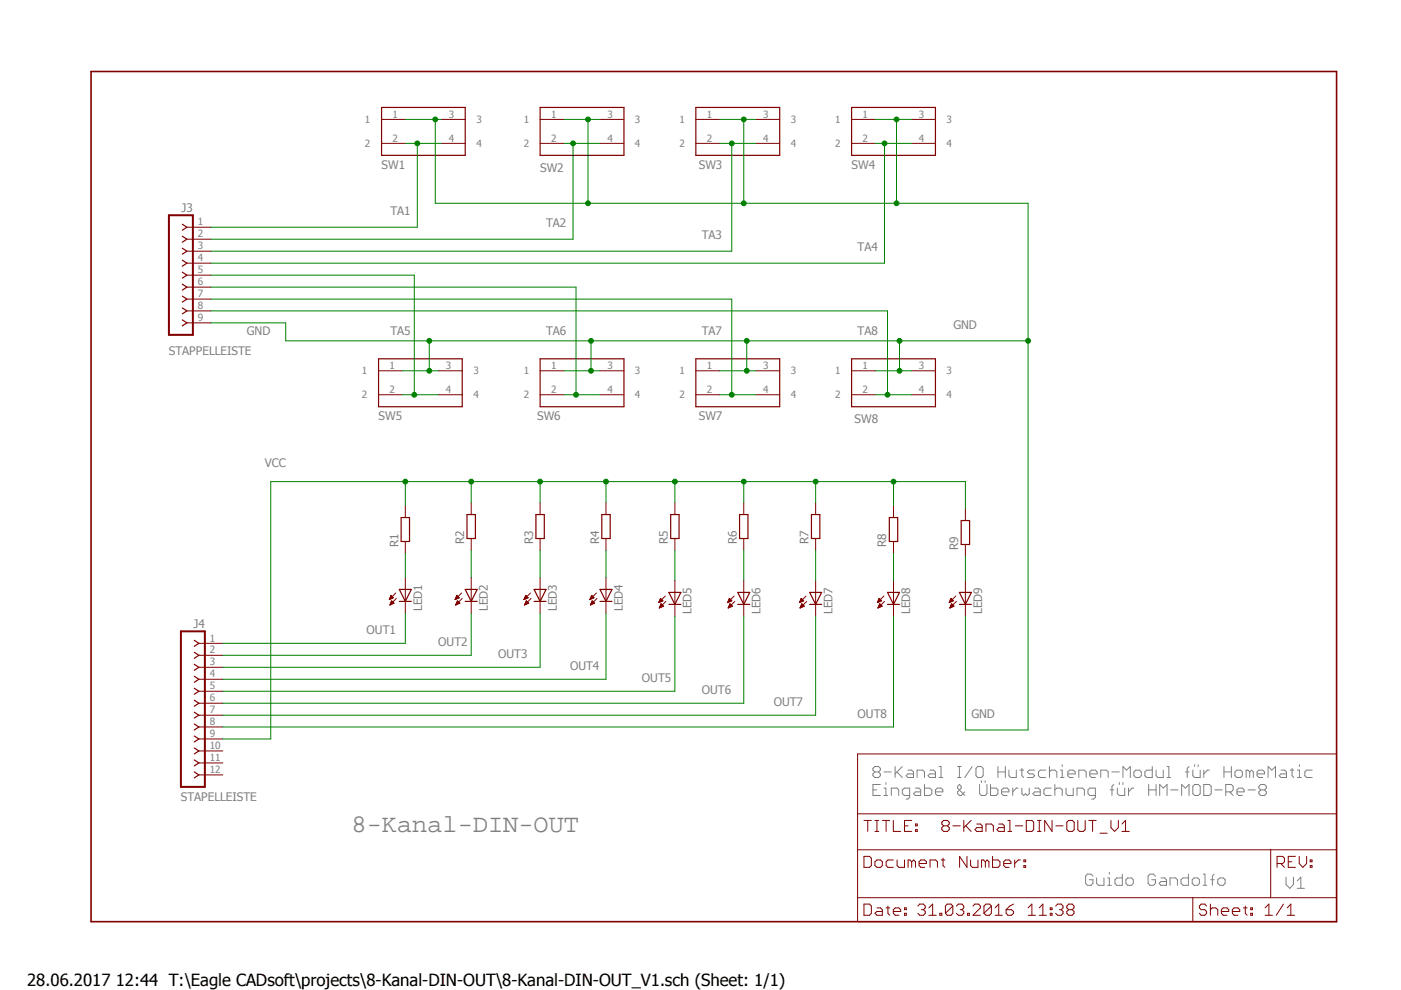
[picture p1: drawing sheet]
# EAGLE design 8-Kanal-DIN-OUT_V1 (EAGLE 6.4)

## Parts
J3  STAPPELLEISTE  F-1X09-SIP-100-40Y  [SIP-100-09-40Y]
J4  STAPELLEISTE  F-1X12-SIP-100-40Y  [SIP-100-12-40Y]
LED1  LED3MM  [LED3MM]
LED2  LED3MM  [LED3MM]
LED3  LED3MM  [LED3MM]
LED4  LED3MM  [LED3MM]
LED5  LED3MM  [LED3MM]
LED6  LED3MM  [LED3MM]
LED7  LED3MM  [LED3MM]
LED8  LED3MM  [LED3MM]
LED9  LED3MM  [LED3MM]
R1  R-EU_0207/2V  [0207/2V]
R2  R-EU_0207/2V  [0207/2V]
R3  R-EU_0207/2V  [0207/2V]
R4  R-EU_0207/2V  [0207/2V]
R5  R-EU_0207/2V  [0207/2V]
R6  R-EU_0207/2V  [0207/2V]
R7  R-EU_0207/2V  [0207/2V]
R8  R-EU_0207/2V  [0207/2V]
R9  R-EU_0207/2V  [0207/2V]
SW1  TASTER 9305  430156130936  [430156130936]
SW2  TASTER 9305  430156130936  [430156130936]
SW3  TASTER 9305  430156130936  [430156130936]
SW4  TASTER 9305  430156130936  [430156130936]
SW5  TASTER 9305  430156130936  [430156130936]
SW6  TASTER 9305  430156130936  [430156130936]
SW7  TASTER 9305  430156130936  [430156130936]
SW8  TASTER 9305  430156130936  [430156130936]

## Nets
GND: J3.9 LED9.K(C) SW1.1 SW1.3 SW2.1 SW2.3 SW3.1 SW3.3 SW4.1 SW4.3 SW5.1 SW5.3 SW6.1 SW6.3 SW7.1 SW7.3 SW8.1 SW8.3
N$3: LED1.A R1.1
N$11: LED2.A R2.1
N$13: LED3.A R3.1
N$14: LED4.A R4.1
N$15: LED5.A R5.1
N$16: LED6.A R6.1
N$17: LED7.A R7.1
N$18: LED8.A R8.1
N$19: LED9.A R9.1
OUT1: J4.1 LED1.K(C)
OUT2: J4.2 LED2.K(C)
OUT3: J4.3 LED3.K(C)
OUT4: J4.4 LED4.K(C)
OUT5: J4.5 LED5.K(C)
OUT6: J4.6 LED6.K(C)
OUT7: J4.7 LED7.K(C)
OUT8: J4.8 LED8.K(C)
TA1: J3.1 SW1.2 SW1.4
TA2: J3.2 SW2.2 SW2.4
TA3: J3.3 SW3.2 SW3.4
TA4: J3.4 SW4.2 SW4.4
TA5: J3.5 SW5.2 SW5.4
TA6: J3.6 SW6.2 SW6.4
TA7: J3.7 SW7.2 SW7.4
TA8: J3.8 SW8.2 SW8.4
VCC: J4.9 R1.2 R2.2 R3.2 R4.2 R5.2 R6.2 R7.2 R8.2 R9.2
Unconnected: J4.10 J4.11 J4.12

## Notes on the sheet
- 8-Kanal I/O Hutschienen-Modul für HomeMatic 
  Eingabe & Überwachung für HM-MOD-Re-8
- 8-Kanal-DIN-OUT
- Guido Gandolfo | V1

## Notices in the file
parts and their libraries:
con-headers-jp: Copyright (C) 2008, Bob Starr
Switch_rev16b_wurth: Copyright: Würth Elektronik
